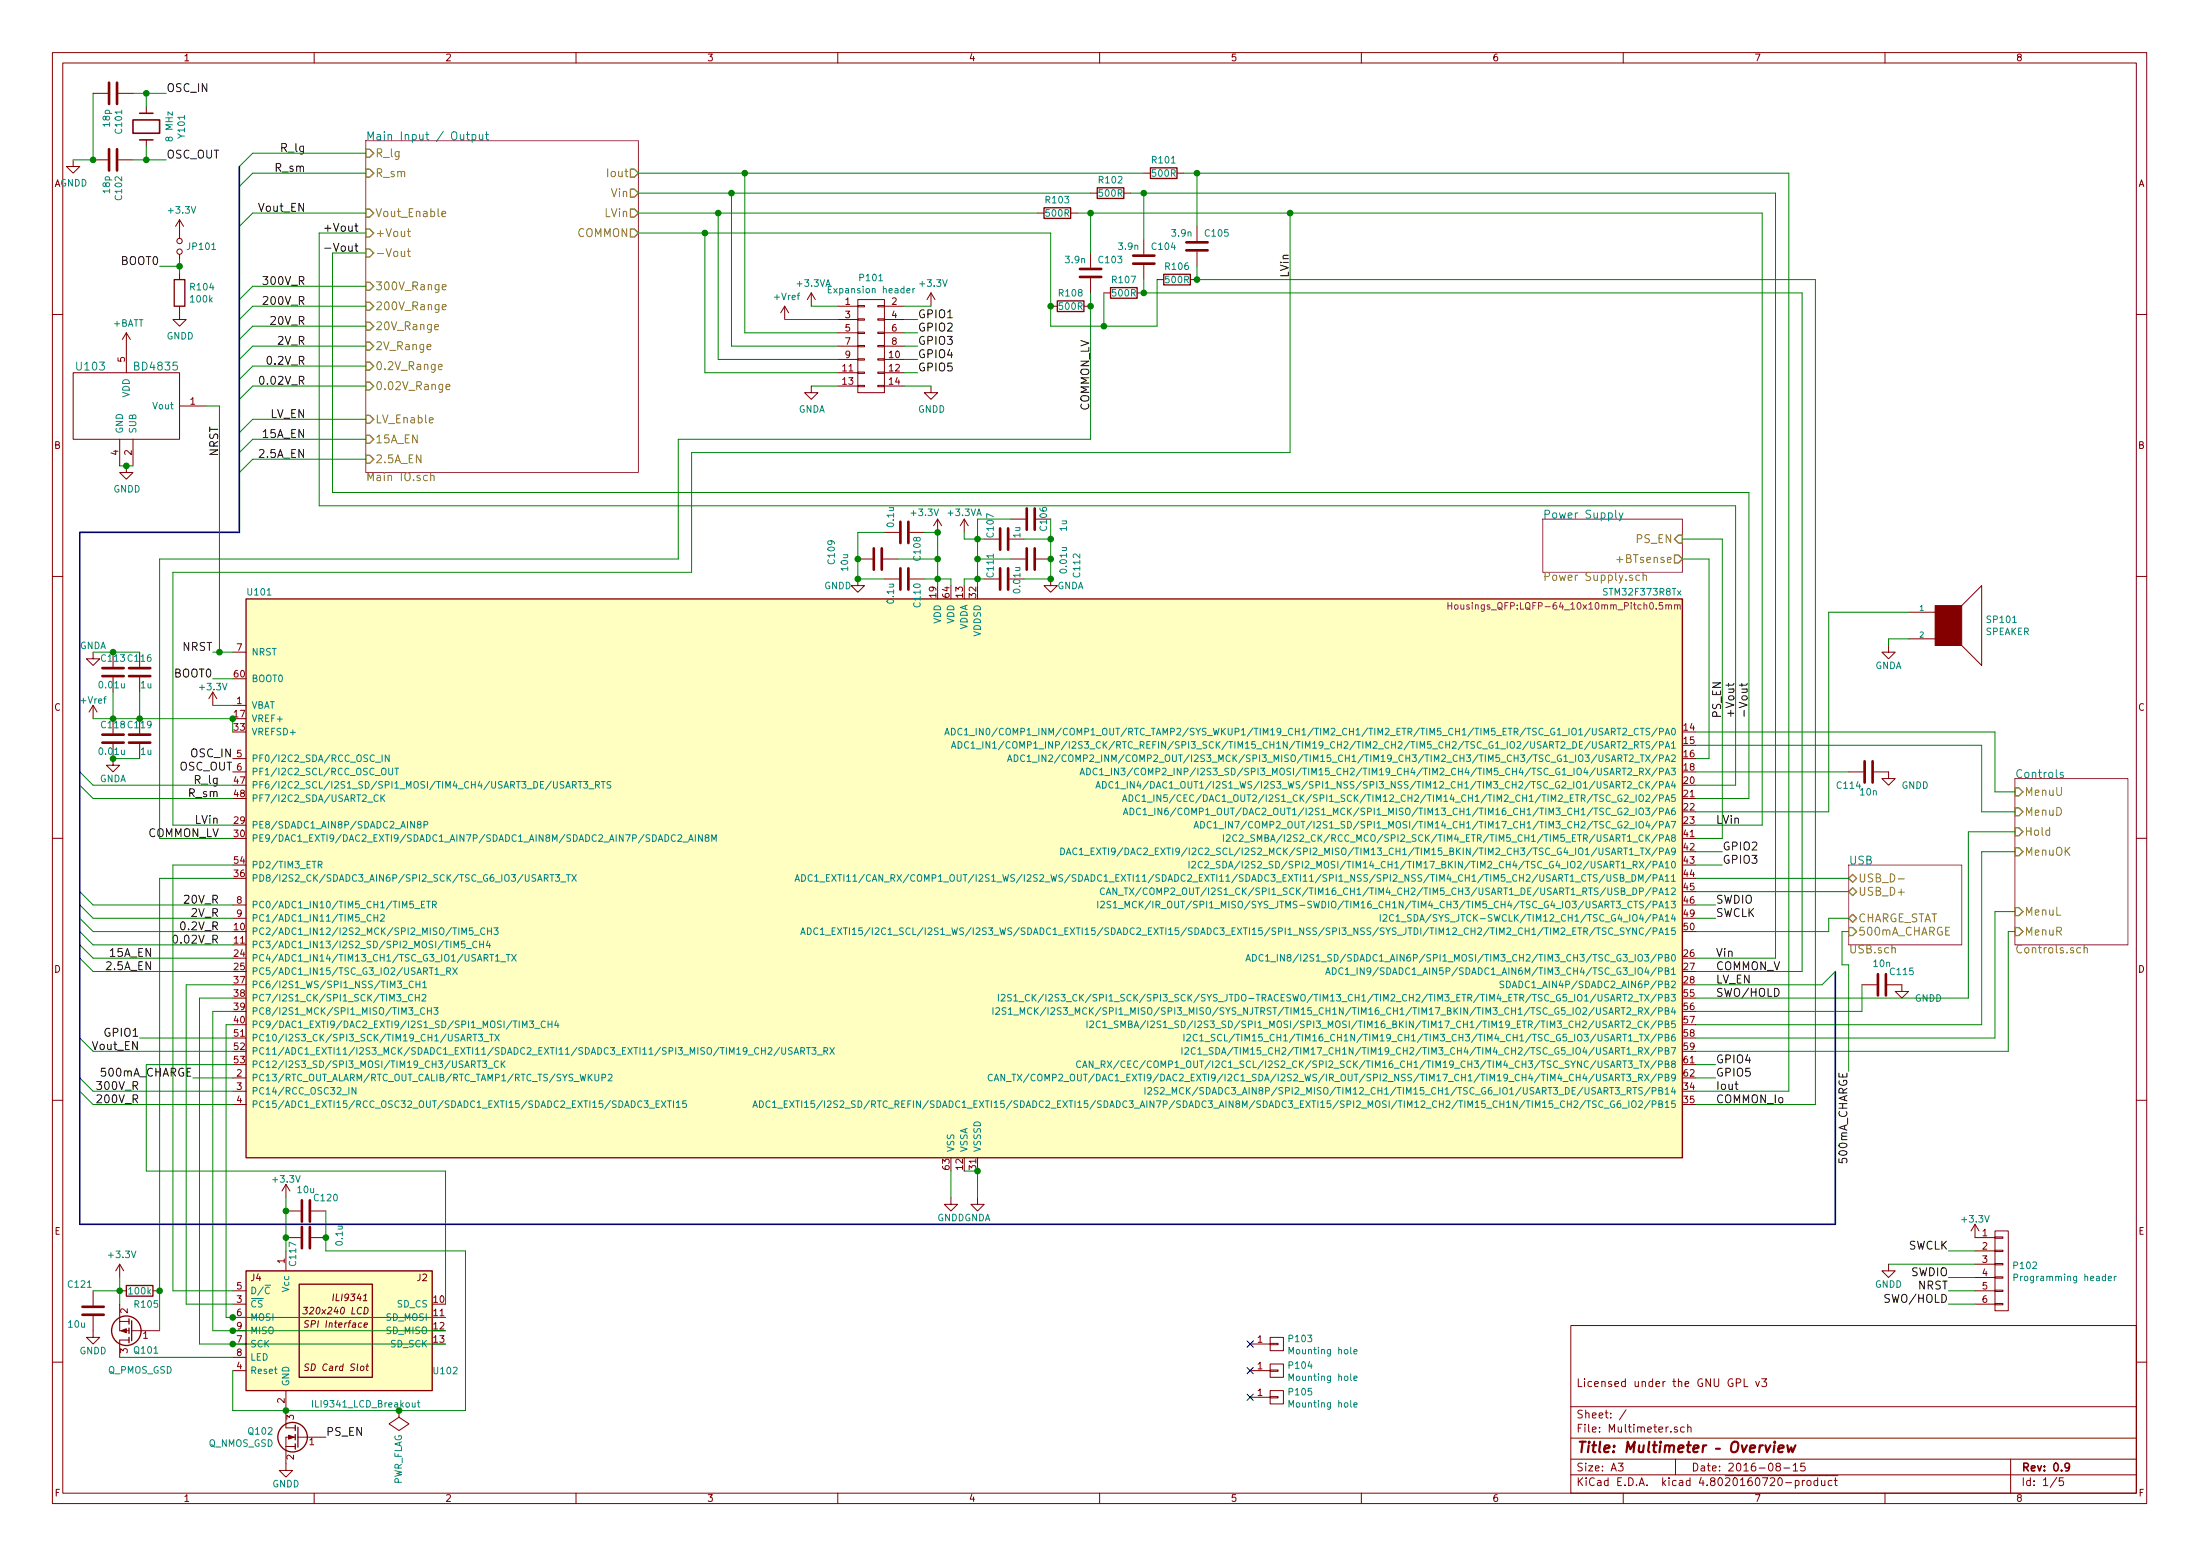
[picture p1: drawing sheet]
EESchema Schematic File Version 2
LIBS:power
LIBS:device
LIBS:transistors
LIBS:conn
LIBS:linear
LIBS:regul
LIBS:74xx
LIBS:cmos4000
LIBS:adc-dac
LIBS:memory
LIBS:xilinx
LIBS:microcontrollers
LIBS:dsp
LIBS:microchip
LIBS:analog_switches
LIBS:motorola
LIBS:texas
LIBS:intel
LIBS:audio
LIBS:interface
LIBS:digital-audio
LIBS:philips
LIBS:display
LIBS:cypress
LIBS:siliconi
LIBS:opto
LIBS:atmel
LIBS:contrib
LIBS:valves
LIBS:74xgxx
LIBS:ac-dc
LIBS:actel
LIBS:Altera
LIBS:analog_devices
LIBS:bbd
LIBS:brooktre
LIBS:cmos_ieee
LIBS:dc-dc
LIBS:diode
LIBS:elec-unifil
LIBS:ESD_Protection
LIBS:ftdi
LIBS:gennum
LIBS:graphic
LIBS:hc11
LIBS:ir
LIBS:Lattice
LIBS:logo
LIBS:maxim
LIBS:microchip_dspic33dsc
LIBS:microchip_pic10mcu
LIBS:microchip_pic12mcu
LIBS:microchip_pic16mcu
LIBS:microchip_pic18mcu
LIBS:microchip_pic32mcu
LIBS:motor_drivers
LIBS:msp430
LIBS:nordicsemi
LIBS:nxp_armmcu
LIBS:onsemi
LIBS:Oscillators
LIBS:powerint
LIBS:Power_Management
LIBS:pspice
LIBS:references
LIBS:relays
LIBS:rfcom
LIBS:sensors
LIBS:silabs
LIBS:stm8
LIBS:stm32
LIBS:supertex
LIBS:switches
LIBS:transf
LIBS:ttl_ieee
LIBS:video
LIBS:Worldsemi
LIBS:Xicor
LIBS:Zilog
LIBS:SSR
LIBS:my parts
LIBS:Multimeter-cache
EELAYER 25 0
EELAYER END
$Descr A3 16535 11693
encoding utf-8
Sheet 1 5
Title "Multimeter – Overview"
Date "2016-08-15"
Rev "0.9"
Comp ""
Comment1 "Licensed under the GNU GPL v3"
Comment2 ""
Comment3 ""
Comment4 ""
$EndDescr
$Sheet
S 2750 1056 2050 2494
U 5736BEE7
F0 "Main Input / Output" 60
F1 "Main IO.sch" 60
F2 "Vin" O R 4800 1450 60 
F3 "COMMON" O R 4800 1750 60 
F4 "LV_Enable" I L 2750 3150 60 
F5 "LVin" O R 4800 1600 60 
F6 "2V_Range" I L 2750 2600 60 
F7 "20V_Range" I L 2750 2450 60 
F8 "200V_Range" I L 2750 2300 60 
F9 "300V_Range" I L 2750 2150 60 
F10 "0.02V_Range" I L 2750 2900 60 
F11 "0.2V_Range" I L 2750 2750 60 
F12 "R_sm" I L 2750 1300 60 
F13 "R_lg" I L 2750 1150 60 
F14 "+Vout" I L 2750 1750 60 
F15 "-Vout" I L 2750 1900 60 
F16 "Iout" O R 4800 1300 60 
F17 "Vout_Enable" I L 2750 1600 60 
F18 "15A_EN" I L 2750 3300 60 
F19 "2.5A_EN" I L 2750 3450 60 
$EndSheet
$Sheet
S 11600 3900 1050 400 
U 5739B69B
F0 "Power Supply" 60
F1 "Power Supply.sch" 60
F2 "PS_EN" I R 12650 4050 60 
F3 "+BTsense" O R 12650 4200 60 
$EndSheet
$Comp
L +3.3V #PWR111
U 1 1
P 7050 4000
F 0 "#PWR111" H 7050 3850 50  0001 C CNN
F 1 "+3.3V" H 6950 4150 50  0000 C CNN
F 2 "" H 7050 4000 50  0000 C CNN
F 3 "" H 7050 4000 50  0000 C CNN
	1    7050 4000
	1    0    0    -1  
$EndComp
$Comp
L +3.3VA #PWR112
U 1 1
P 7250 4000
F 0 "#PWR112" H 7250 3850 50  0001 C CNN
F 1 "+3.3VA" H 7250 4150 50  0000 C CNN
F 2 "" H 7250 4000 50  0000 C CNN
F 3 "" H 7250 4000 50  0000 C CNN
	1    7250 4000
	1    0    0    -1  
$EndComp
$Comp
L GNDA #PWR124
U 1 1
P 7350 9000
F 0 "#PWR124" H 7350 8750 50  0001 C CNN
F 1 "GNDA" H 7350 8850 50  0000 C CNN
F 2 "" H 7350 9000 50  0000 C CNN
F 3 "" H 7350 9000 50  0000 C CNN
	1    7350 9000
	1    0    0    -1  
$EndComp
$Comp
L +Vref #PWR118
U 1 1
P 700 5400
F 0 "#PWR118" H 700 5250 50  0001 C CNN
F 1 "+Vref" H 700 5540 50  0000 C CNN
F 2 "" H 700 5400 50  0000 C CNN
F 3 "" H 700 5400 50  0000 C CNN
	1    700  5400
	1    0    0    -1  
$EndComp
$Comp
L +3.3V #PWR117
U 1 1
P 1600 5300
F 0 "#PWR117" H 1600 5150 50  0001 C CNN
F 1 "+3.3V" H 1600 5440 50  0000 C CNN
F 2 "" H 1600 5300 50  0000 C CNN
F 3 "" H 1600 5300 50  0000 C CNN
	1    1600 5300
	1    0    0    -1  
$EndComp
$Comp
L GNDD #PWR123
U 1 1
P 7150 9000
F 0 "#PWR123" H 7150 8750 50  0001 C CNN
F 1 "GNDD" H 7150 8850 50  0000 C CNN
F 2 "" H 7150 9000 50  0000 C CNN
F 3 "" H 7150 9000 50  0000 C CNN
	1    7150 9000
	1    0    0    -1  
$EndComp
$Comp
L STM32F373R8Tx U101
U 1 1
P 7250 6600
F 0 "U101" H 1850 8725 50  0000 L BNN
F 1 "STM32F373R8Tx" H 12650 8725 50  0000 R BNN
F 2 "Housings_QFP:LQFP-64_10x10mm_Pitch0.5mm" H 12650 8675 50  0000 R TNN
F 3 "" H 7250 6600 50  0000 C CNN
	1    7250 6600
	1    0    0    -1  
$EndComp
$Comp
L C C111
U 1 1
P 7550 4350
F 0 "C111" H 7350 4250 50  0000 L CNN
F 1 "0.01u" H 7450 4450 50  0000 L CNN
F 2 "my footprints:SMDuniversal_0603to0805_HandSoldering" H 7588 4200 50  0001 C CNN
F 3 "" H 7550 4350 50  0000 C CNN
	1    7550 4350
	0    1    1    0   
$EndComp
$Comp
L C C110
U 1 1
P 6800 4350
F 0 "C110" H 6825 4450 50  0000 L CNN
F 1 "0.1u" H 6825 4250 50  0000 L CNN
F 2 "my footprints:SMDuniversal_0603to0805_HandSoldering" H 6838 4200 50  0001 C CNN
F 3 "" H 6800 4350 50  0000 C CNN
	1    6800 4350
	0    1    1    0   
$EndComp
$Comp
L GNDD #PWR113
U 1 1
P 6450 4350
F 0 "#PWR113" H 6450 4100 50  0001 C CNN
F 1 "GNDD" H 6300 4300 50  0000 C CNN
F 2 "" H 6450 4350 50  0000 C CNN
F 3 "" H 6450 4350 50  0000 C CNN
	1    6450 4350
	1    0    0    -1  
$EndComp
$Comp
L GNDA #PWR114
U 1 1
P 7900 4350
F 0 "#PWR114" H 7900 4100 50  0001 C CNN
F 1 "GNDA" H 8050 4300 50  0000 C CNN
F 2 "" H 7900 4350 50  0000 C CNN
F 3 "" H 7900 4350 50  0000 C CNN
	1    7900 4350
	1    0    0    -1  
$EndComp
$Comp
L GNDA #PWR119
U 1 1
P 850 5700
F 0 "#PWR119" H 850 5450 50  0001 C CNN
F 1 "GNDA" H 850 5550 50  0000 C CNN
F 2 "" H 850 5700 50  0000 C CNN
F 3 "" H 850 5700 50  0000 C CNN
	1    850  5700
	1    0    0    -1  
$EndComp
$Comp
L C C107
U 1 1
P 7550 4050
F 0 "C107" H 7350 3950 50  0000 L CNN
F 1 "1u" H 7450 4150 50  0000 L CNN
F 2 "my footprints:SMDuniversal_0603to0805_HandSoldering" H 7588 3900 50  0001 C CNN
F 3 "" H 7550 4050 50  0000 C CNN
	1    7550 4050
	0    1    1    0   
$EndComp
Text Label 1650 6200 2    60   ~ 0
LVin
Text Label 12900 7200 0    60   ~ 0
Vin
Text Label 12900 8200 0    60   ~ 0
Iout
Text Label 12900 6200 0    60   ~ 0
LVin
Text Label 12900 6800 0    60   ~ 0
SWDIO
Text Label 12900 6900 0    60   ~ 0
SWCLK
$Sheet
S 15150 5850 850  1250
U 5743F841
F0 "Controls" 60
F1 "Controls.sch" 60
F2 "MenuU" I L 15150 5950 60 
F3 "MenuD" I L 15150 6100 60 
F4 "Hold" I L 15150 6250 60 
F5 "MenuL" I L 15150 6850 60 
F6 "MenuR" I L 15150 7000 60 
F7 "MenuOK" I L 15150 6400 60 
$EndSheet
$Sheet
S 13900 6500 850  600 
U 574815E8
F0 "USB" 60
F1 "USB.sch" 60
F2 "CHARGE_STAT" T L 13900 6900 60 
F3 "USB_D+" B L 13900 6700 60 
F4 "USB_D-" B L 13900 6600 60 
F5 "500mA_CHARGE" I L 13900 7000 60 
$EndSheet
$Comp
L CONN_01X06 P102
U 1 1
P 15050 9550
F 0 "P102" H 15128 9591 50  0000 L CNN
F 1 "Programming header" H 15128 9500 50  0000 L CNN
F 2 "Pin_Headers:Pin_Header_Straight_1x06" H 15050 9550 50  0001 C CNN
F 3 "" H 15050 9550 50  0000 C CNN
	1    15050 9550
	1    0    0    -1  
$EndComp
Text Label 12900 7500 0    60   ~ 0
SWO/HOLD
Text Label 14650 9800 2    60   ~ 0
SWO/HOLD
Text Label 1600 4900 2    60   ~ 0
NRST
Text Label 14650 9700 2    60   ~ 0
NRST
Text Label 14650 9600 2    60   ~ 0
SWDIO
$Comp
L GNDD #PWR126
U 1 1
P 14200 9500
F 0 "#PWR126" H 14200 9250 50  0001 C CNN
F 1 "GNDD" H 14200 9350 50  0000 C CNN
F 2 "" H 14200 9500 50  0000 C CNN
F 3 "" H 14200 9500 50  0000 C CNN
	1    14200 9500
	1    0    0    -1  
$EndComp
Text Label 14650 9400 2    60   ~ 0
SWCLK
$Comp
L +3.3V #PWR125
U 1 1
P 14850 9300
F 0 "#PWR125" H 14850 9150 50  0001 C CNN
F 1 "+3.3V" H 14850 9440 50  0000 C CNN
F 2 "" H 14850 9300 50  0000 C CNN
F 3 "" H 14850 9300 50  0000 C CNN
	1    14850 9300
	1    0    0    -1  
$EndComp
$Comp
L C C115
U 1 1
P 14150 7400
F 0 "C115" V 14050 7550 50  0000 C CNN
F 1 "10n" V 13989 7400 50  0000 C CNN
F 2 "my footprints:SMDuniversal_0603to0805_HandSoldering" H 14188 7250 50  0001 C CNN
F 3 "" H 14150 7400 50  0000 C CNN
	1    14150 7400
	0    1    1    0   
$EndComp
$Comp
L C C114
U 1 1
P 14050 5800
F 0 "C114" V 14150 5650 50  0000 C CNN
F 1 "10n" V 14200 5800 50  0000 C CNN
F 2 "my footprints:SMDuniversal_0603to0805_HandSoldering" H 14088 5650 50  0001 C CNN
F 3 "" H 14050 5800 50  0000 C CNN
	1    14050 5800
	0    1    1    0   
$EndComp
$Comp
L GNDD #PWR120
U 1 1
P 14200 5800
F 0 "#PWR120" H 14200 5550 50  0001 C CNN
F 1 "GNDD" H 14400 5700 50  0000 C CNN
F 2 "" H 14200 5800 50  0000 C CNN
F 3 "" H 14200 5800 50  0000 C CNN
	1    14200 5800
	1    0    0    -1  
$EndComp
Text Label 12900 8300 0    60   ~ 0
COMMON_Io
Text Label 12900 7300 0    60   ~ 0
COMMON_V
Text Label 13050 5400 1    60   ~ 0
+Vout
Text Label 13150 5400 1    60   ~ 0
-Vout
Text Label 2700 1750 2    60   ~ 0
+Vout
Text Label 2700 1900 2    60   ~ 0
-Vout
Text Label 1650 6300 2    60   ~ 0
COMMON_LV
Text Label 1250 700  0    60   ~ 0
OSC_IN
Text Label 1250 1200 0    60   ~ 0
OSC_OUT
Text Label 1750 5700 2    60   ~ 0
OSC_IN
Text Label 1750 5800 2    60   ~ 0
OSC_OUT
$Comp
L Crystal Y101
U 1 1
P 1100 950
F 0 "Y101" H 1100 1218 50  0000 C CNN
F 1 "8 MHz" H 1100 1127 50  0000 C CNN
F 2 "Crystals:Crystal_HC49-SD_SMD" H 1100 950 50  0001 C CNN
F 3 "" H 1100 950 50  0000 C CNN
	1    1100 950 
	0    1    1    0   
$EndComp
$Comp
L C C102
U 1 1
P 850 1200
F 0 "C102" H 965 1246 50  0000 L CNN
F 1 "18p" H 965 1155 50  0000 L CNN
F 2 "my footprints:SMDuniversal_0603to0805_HandSoldering" H 888 1050 50  0001 C CNN
F 3 "" H 850 1200 50  0000 C CNN
	1    850  1200
	0    1    1    0   
$EndComp
$Comp
L C C101
U 1 1
P 850 700
F 0 "C101" H 965 746 50  0000 L CNN
F 1 "18p" H 965 655 50  0000 L CNN
F 2 "my footprints:SMDuniversal_0603to0805_HandSoldering" H 888 550 50  0001 C CNN
F 3 "" H 850 700 50  0000 C CNN
	1    850  700 
	0    1    1    0   
$EndComp
$Comp
L GNDD #PWR101
U 1 1
P 550 1200
F 0 "#PWR101" H 550 950 50  0001 C CNN
F 1 "GNDD" H 555 1027 50  0000 C CNN
F 2 "" H 550 1200 50  0000 C CNN
F 3 "" H 550 1200 50  0000 C CNN
	1    550  1200
	1    0    0    -1  
$EndComp
Text Label 1600 5100 2    60   ~ 0
BOOT0
Text Label 1200 2000 2    60   ~ 0
BOOT0
$Comp
L R R104
U 1 1
P 1350 2200
F 0 "R104" H 1420 2246 50  0000 L CNN
F 1 "100k" H 1420 2155 50  0000 L CNN
F 2 "my footprints:SMDuniversal_0603to1210_HandSoldering" V 1280 2200 50  0001 C CNN
F 3 "" H 1350 2200 50  0000 C CNN
	1    1350 2200
	1    0    0    -1  
$EndComp
$Comp
L Jumper_NO_Small JP101
U 1 1
P 1350 1850
F 0 "JP101" V 1350 1898 50  0000 L CNN
F 1 "BOOT0" H 1360 1790 50  0001 C CNN
F 2 "my footprints:Pin_Header_Straight_1x02" H 1350 1850 50  0001 C CNN
F 3 "" H 1350 1850 50  0000 C CNN
	1    1350 1850
	0    1    1    0   
$EndComp
$Comp
L +3.3V #PWR102
U 1 1
P 1350 1750
F 0 "#PWR102" H 1350 1600 50  0001 C CNN
F 1 "+3.3V" H 1365 1923 50  0000 C CNN
F 2 "" H 1350 1750 50  0000 C CNN
F 3 "" H 1350 1750 50  0000 C CNN
	1    1350 1750
	1    0    0    -1  
$EndComp
$Comp
L GNDD #PWR105
U 1 1
P 1350 2350
F 0 "#PWR105" H 1350 2100 50  0001 C CNN
F 1 "GNDD" H 1355 2177 50  0000 C CNN
F 2 "" H 1350 2350 50  0000 C CNN
F 3 "" H 1350 2350 50  0000 C CNN
	1    1350 2350
	1    0    0    -1  
$EndComp
Text Label 2300 1150 2    60   ~ 0
R_lg
Text Label 2300 1300 2    60   ~ 0
R_sm
Text Label 2300 1600 2    60   ~ 0
Vout_EN
Text Label 2300 2150 2    60   ~ 0
300V_R
Text Label 2300 2300 2    60   ~ 0
200V_R
Text Label 2300 2450 2    60   ~ 0
20V_R
Text Label 2300 2600 2    60   ~ 0
2V_R
Text Label 2300 2750 2    60   ~ 0
0.2V_R
Text Label 2300 2900 2    60   ~ 0
0.02V_R
Text Label 2300 3150 2    60   ~ 0
LV_EN
Text Label 2300 3300 2    60   ~ 0
15A_EN
Text Label 2300 3450 2    60   ~ 0
2.5A_EN
Entry Wire Line
	1800 1250 1900 1150
Entry Wire Line
	1800 1400 1900 1300
Entry Wire Line
	1800 1700 1900 1600
Entry Wire Line
	1800 2250 1900 2150
Entry Wire Line
	1800 2400 1900 2300
Entry Wire Line
	1800 2550 1900 2450
Entry Wire Line
	1800 2700 1900 2600
Entry Wire Line
	1800 2850 1900 2750
Entry Wire Line
	1800 3000 1900 2900
Entry Wire Line
	1800 3250 1900 3150
Entry Wire Line
	1800 3400 1900 3300
Entry Wire Line
	1800 3550 1900 3450
$Comp
L ILI9341_LCD_Breakout U102
U 1 1
P 2550 10000
F 0 "U102" H 1750 9700 50  0000 C CNN
F 1 "ILI9341_LCD_Breakout" H 2350 9450 50  0000 C CNN
F 2 "my footprints:ILI9341_LCD_Breakout" H 1800 10400 50  0001 C CNN
F 3 "" H 1900 10500 50  0000 C CNN
	1    2550 10000
	-1   0    0    -1  
$EndComp
$Comp
L GNDD #PWR129
U 1 1
P 2150 11000
F 0 "#PWR129" H 2150 10750 50  0001 C CNN
F 1 "GNDD" H 2150 10850 50  0000 C CNN
F 2 "" H 2150 11000 50  0000 C CNN
F 3 "" H 2150 11000 50  0000 C CNN
	1    2150 11000
	1    0    0    -1  
$EndComp
$Comp
L +3.3V #PWR122
U 1 1
P 2150 9000
F 0 "#PWR122" H 2150 8850 50  0001 C CNN
F 1 "+3.3V" H 2150 9140 50  0000 C CNN
F 2 "" H 2150 9000 50  0000 C CNN
F 3 "" H 2150 9000 50  0000 C CNN
	1    2150 9000
	1    0    0    -1  
$EndComp
$Comp
L C C117
U 1 1
P 2300 9300
F 0 "C117" H 2325 9400 50  0000 L CNN
F 1 "0.1u" H 2200 9050 50  0000 L CNN
F 2 "my footprints:SMDuniversal_0603to0805_HandSoldering" H 2338 9150 50  0001 C CNN
F 3 "" H 2300 9300 50  0000 C CNN
	1    2300 9300
	0    -1   1    0   
$EndComp
Entry Wire Line
	600  8200 700  8300
Entry Wire Line
	600  5800 700  5900
Entry Wire Line
	600  5900 700  6000
Entry Wire Line
	600  7100 700  7200
Entry Wire Line
	600  7200 700  7300
Entry Wire Line
	600  6700 700  6800
Entry Wire Line
	600  6800 700  6900
Entry Wire Line
	600  6900 700  7000
Entry Wire Line
	600  7800 700  7900
Entry Wire Line
	600  8100 700  8200
Text Label 1150 7300 2    60   ~ 0
2.5A_EN
Text Label 1150 7200 2    60   ~ 0
15A_EN
Text Label 12900 7400 0    60   ~ 0
LV_EN
Text Label 1650 5900 2    60   ~ 0
R_lg
Text Label 1650 6000 2    60   ~ 0
R_sm
Text Label 1050 7900 2    60   ~ 0
Vout_EN
Entry Wire Line
	600  7000 700  7100
Text Label 1050 8200 2    60   ~ 0
300V_R
Text Label 1050 8300 2    60   ~ 0
200V_R
Text Label 1650 6800 2    60   ~ 0
20V_R
Text Label 1650 6900 2    60   ~ 0
2V_R
Text Label 1650 7000 2    60   ~ 0
0.2V_R
Text Label 1650 7100 2    60   ~ 0
0.02V_R
Text Label 12950 5400 1    60   ~ 0
PS_EN
Text Label 2450 10800 0    60   ~ 0
PS_EN
$Comp
L +3.3V #PWR127
U 1 1
P 900 9600
F 0 "#PWR127" H 900 9450 50  0001 C CNN
F 1 "+3.3V" H 915 9773 50  0000 C CNN
F 2 "" H 900 9600 50  0000 C CNN
F 3 "" H 900 9600 50  0000 C CNN
	1    900  9600
	1    0    0    -1  
$EndComp
$Comp
L R R105
U 1 1
P 1050 9700
F 0 "R105" V 1150 9750 50  0000 C CNN
F 1 "100k" V 1050 9700 50  0000 C CNN
F 2 "my footprints:SMDuniversal_0603to1210_HandSoldering" V 980 9700 50  0001 C CNN
F 3 "" H 1050 9700 50  0000 C CNN
	1    1050 9700
	0    1    1    0   
$EndComp
$Comp
L GNDD #PWR128
U 1 1
P 700 10000
F 0 "#PWR128" H 700 9750 50  0001 C CNN
F 1 "GNDD" H 700 9850 50  0000 C CNN
F 2 "" H 700 10000 50  0000 C CNN
F 3 "" H 700 10000 50  0000 C CNN
	1    700  10000
	1    0    0    -1  
$EndComp
$Comp
L GNDD #PWR121
U 1 1
P 14300 7400
F 0 "#PWR121" H 14300 7150 50  0001 C CNN
F 1 "GNDD" H 14500 7300 50  0000 C CNN
F 2 "" H 14300 7400 50  0000 C CNN
F 3 "" H 14300 7400 50  0000 C CNN
	1    14300 7400
	1    0    0    -1  
$EndComp
Text Label 1050 7800 2    60   ~ 0
GPIO1
Text Label 12950 6400 0    60   ~ 0
GPIO2
Text Label 12950 6500 0    60   ~ 0
GPIO3
Text Label 12900 8000 0    60   ~ 0
GPIO4
Text Label 12900 8100 0    60   ~ 0
GPIO5
$Comp
L +3.3V #PWR104
U 1 1
P 7000 2300
F 0 "#PWR104" H 7000 2150 50  0001 C CNN
F 1 "+3.3V" H 7015 2473 50  0000 C CNN
F 2 "" H 7000 2300 50  0000 C CNN
F 3 "" H 7000 2300 50  0000 C CNN
	1    7000 2300
	1    0    0    -1  
$EndComp
$Comp
L +3.3VA #PWR103
U 1 1
P 6100 2300
F 0 "#PWR103" H 6100 2150 50  0001 C CNN
F 1 "+3.3VA" H 6115 2473 50  0000 C CNN
F 2 "" H 6100 2300 50  0000 C CNN
F 3 "" H 6100 2300 50  0000 C CNN
	1    6100 2300
	1    0    0    -1  
$EndComp
$Comp
L +Vref #PWR106
U 1 1
P 5900 2400
F 0 "#PWR106" H 5900 2250 50  0001 C CNN
F 1 "+Vref" H 5915 2573 50  0000 C CNN
F 2 "" H 5900 2400 50  0000 C CNN
F 3 "" H 5900 2400 50  0000 C CNN
	1    5900 2400
	1    0    0    -1  
$EndComp
$Comp
L GNDA #PWR108
U 1 1
P 6100 2900
F 0 "#PWR108" H 6100 2650 50  0001 C CNN
F 1 "GNDA" H 6105 2727 50  0000 C CNN
F 2 "" H 6100 2900 50  0000 C CNN
F 3 "" H 6100 2900 50  0000 C CNN
	1    6100 2900
	1    0    0    -1  
$EndComp
$Comp
L GNDD #PWR109
U 1 1
P 7000 2900
F 0 "#PWR109" H 7000 2650 50  0001 C CNN
F 1 "GNDD" H 7005 2727 50  0000 C CNN
F 2 "" H 7000 2900 50  0000 C CNN
F 3 "" H 7000 2900 50  0000 C CNN
	1    7000 2900
	1    0    0    -1  
$EndComp
$Comp
L CONN_02X07 P101
U 1 1
P 6550 2600
F 0 "P101" H 6550 3115 50  0000 C CNN
F 1 "Expansion header" H 6550 3024 50  0000 C CNN
F 2 "Pin_Headers:Pin_Header_Straight_2x07" H 6550 1400 50  0001 C CNN
F 3 "" H 6550 1400 50  0000 C CNN
	1    6550 2600
	1    0    0    -1  
$EndComp
Text Label 6900 2400 0    60   ~ 0
GPIO1
Text Label 6900 2500 0    60   ~ 0
GPIO2
Text Label 6900 2600 0    60   ~ 0
GPIO3
Text Label 6900 2700 0    60   ~ 0
GPIO4
Text Label 6900 2800 0    60   ~ 0
GPIO5
$Comp
L R R101
U 1 1
P 8750 1300
F 0 "R101" V 8650 1300 50  0000 C CNN
F 1 "500R" V 8750 1300 50  0000 C CNN
F 2 "my footprints:SMDuniversal_0603to1210_HandSoldering" V 8680 1300 50  0001 C CNN
F 3 "" H 8750 1300 50  0000 C CNN
	1    8750 1300
	0    1    1    0   
$EndComp
$Comp
L R R102
U 1 1
P 8350 1450
F 0 "R102" V 8250 1450 50  0000 C CNN
F 1 "500R" V 8350 1450 50  0000 C CNN
F 2 "my footprints:SMDuniversal_0603to1210_HandSoldering" V 8280 1450 50  0001 C CNN
F 3 "" H 8350 1450 50  0000 C CNN
	1    8350 1450
	0    1    1    0   
$EndComp
$Comp
L R R103
U 1 1
P 7950 1600
F 0 "R103" V 7850 1600 50  0000 C CNN
F 1 "500R" V 7950 1600 50  0000 C CNN
F 2 "my footprints:SMDuniversal_0603to1210_HandSoldering" V 7880 1600 50  0001 C CNN
F 3 "" H 7950 1600 50  0000 C CNN
	1    7950 1600
	0    1    1    0   
$EndComp
$Comp
L C C103
U 1 1
P 8200 2050
F 0 "C103" H 8250 2150 50  0000 L CNN
F 1 "3.9n" H 8000 2150 50  0000 L CNN
F 2 "my footprints:SMDuniversal_0603to0805_HandSoldering" H 8238 1900 50  0001 C CNN
F 3 "" H 8200 2050 50  0000 C CNN
	1    8200 2050
	1    0    0    -1  
$EndComp
$Comp
L C C104
U 1 1
P 8600 1950
F 0 "C104" H 8650 2050 50  0000 L CNN
F 1 "3.9n" H 8400 2050 50  0000 L CNN
F 2 "my footprints:SMDuniversal_0603to0805_HandSoldering" H 8638 1800 50  0001 C CNN
F 3 "" H 8600 1950 50  0000 C CNN
	1    8600 1950
	1    0    0    -1  
$EndComp
$Comp
L C C105
U 1 1
P 9000 1850
F 0 "C105" H 9050 1950 50  0000 L CNN
F 1 "3.9n" H 8800 1950 50  0000 L CNN
F 2 "my footprints:SMDuniversal_0603to0805_HandSoldering" H 9038 1700 50  0001 C CNN
F 3 "" H 9000 1850 50  0000 C CNN
	1    9000 1850
	1    0    0    -1  
$EndComp
Text Label 9700 1900 3    60   ~ 0
LVin
Text Label 8200 2550 3    60   ~ 0
COMMON_LV
$Comp
L SPEAKER SP101
U 1 1
P 14650 4700
F 0 "SP101" H 14928 4746 50  0000 L CNN
F 1 "SPEAKER" H 14928 4655 50  0000 L CNN
F 2 "Pin_Headers:Pin_Header_Straight_1x02" H 14650 4700 50  0001 C CNN
F 3 "" H 14650 4700 50  0000 C CNN
	1    14650 4700
	1    0    0    -1  
$EndComp
$Comp
L GNDA #PWR115
U 1 1
P 14200 4850
F 0 "#PWR115" H 14200 4600 50  0001 C CNN
F 1 "GNDA" H 14200 4700 50  0000 C CNN
F 2 "" H 14200 4850 50  0000 C CNN
F 3 "" H 14200 4850 50  0000 C CNN
	1    14200 4850
	1    0    0    -1  
$EndComp
$Comp
L Q_NMOS_GSD Q102
U 1 1
P 2250 10800
F 0 "Q102" H 2441 10846 50  0000 L CNN
F 1 "Q_NMOS_GSD" H 2441 10755 50  0000 L CNN
F 2 "TO_SOT_Packages_SMD:SOT-23" H 2450 10900 50  0001 C CNN
F 3 "" H 2250 10800 50  0000 C CNN
	1    2250 10800
	-1   0    0    -1  
$EndComp
$Comp
L Q_PMOS_GSD Q101
U 1 1
P 1000 10000
F 0 "Q101" H 800 10150 50  0000 L CNN
F 1 "Q_PMOS_GSD" H 700 10300 50  0000 L CNN
F 2 "TO_SOT_Packages_SMD:SOT-23" H 1200 10100 50  0001 C CNN
F 3 "" H 1000 10000 50  0000 C CNN
	1    1000 10000
	-1   0    0    1   
$EndComp
$Comp
L BD4835 U103
U 1 1
P 950 3050
F 0 "U103" H 800 3350 60  0000 R CNN
F 1 "BD4835" H 1350 3350 60  0000 R CNN
F 2 "my footprints:VSOF5_HandSoldering" H 950 3050 60  0001 C CNN
F 3 "" H 950 3050 60  0001 C CNN
	1    950  3050
	1    0    0    -1  
$EndComp
$Comp
L GNDD #PWR110
U 1 1
P 950 3500
F 0 "#PWR110" H 950 3250 50  0001 C CNN
F 1 "GNDD" H 955 3327 50  0000 C CNN
F 2 "" H 950 3500 50  0000 C CNN
F 3 "" H 950 3500 50  0000 C CNN
	1    950  3500
	1    0    0    -1  
$EndComp
Text Label 1650 3200 3    60   ~ 0
NRST
$Comp
L C C106
U 1 1
P 7750 3900
F 0 "C106" H 7650 4000 50  0000 L CNN
F 1 "1u" H 7750 4150 50  0000 L CNN
F 2 "my footprints:SMDuniversal_0603to0805_HandSoldering" H 7788 3750 50  0001 C CNN
F 3 "" H 7750 3900 50  0000 C CNN
	1    7750 3900
	0    1    1    0   
$EndComp
$Comp
L C C112
U 1 1
P 7750 4200
F 0 "C112" H 7700 4550 50  0000 L CNN
F 1 "0.01u" H 7650 4450 50  0000 L CNN
F 2 "my footprints:SMDuniversal_0603to0805_HandSoldering" H 7788 4050 50  0001 C CNN
F 3 "" H 7750 4200 50  0000 C CNN
	1    7750 4200
	0    1    1    0   
$EndComp
$Comp
L C C108
U 1 1
P 6800 4000
F 0 "C108" H 6825 4100 50  0000 L CNN
F 1 "0.1u" H 6600 3900 50  0000 L CNN
F 2 "my footprints:SMDuniversal_0603to0805_HandSoldering" H 6838 3850 50  0001 C CNN
F 3 "" H 6800 4000 50  0000 C CNN
	1    6800 4000
	0    1    1    0   
$EndComp
$Comp
L C C118
U 1 1
P 850 5550
F 0 "C118" H 750 5450 50  0000 L CNN
F 1 "0.01u" H 750 5650 50  0000 L CNN
F 2 "my footprints:SMDuniversal_0603to0805_HandSoldering" H 888 5400 50  0001 C CNN
F 3 "" H 850 5550 50  0000 C CNN
	1    850  5550
	-1   0    0    1   
$EndComp
$Comp
L C C119
U 1 1
P 1050 5550
F 0 "C119" H 950 5450 50  0000 L CNN
F 1 "1u" H 950 5650 50  0000 L CNN
F 2 "my footprints:SMDuniversal_0603to0805_HandSoldering" H 1088 5400 50  0001 C CNN
F 3 "" H 1050 5550 50  0000 C CNN
	1    1050 5550
	-1   0    0    1   
$EndComp
$Comp
L C C113
U 1 1
P 850 5050
F 0 "C113" H 750 4950 50  0000 L CNN
F 1 "0.01u" H 750 5150 50  0000 L CNN
F 2 "my footprints:SMDuniversal_0603to0805_HandSoldering" H 888 4900 50  0001 C CNN
F 3 "" H 850 5050 50  0000 C CNN
	1    850  5050
	-1   0    0    1   
$EndComp
$Comp
L C C116
U 1 1
P 1050 5050
F 0 "C116" H 950 4950 50  0000 L CNN
F 1 "1u" H 950 5150 50  0000 L CNN
F 2 "my footprints:SMDuniversal_0603to0805_HandSoldering" H 1088 4900 50  0001 C CNN
F 3 "" H 1050 5050 50  0000 C CNN
	1    1050 5050
	-1   0    0    1   
$EndComp
$Comp
L GNDA #PWR116
U 1 1
P 700 4900
F 0 "#PWR116" H 700 4650 50  0001 C CNN
F 1 "GNDA" H 700 4950 50  0000 C CNN
F 2 "" H 700 4900 50  0000 C CNN
F 3 "" H 700 4900 50  0000 C CNN
	1    700  4900
	1    0    0    -1  
$EndComp
$Comp
L C C109
U 1 1
P 6600 4200
F 0 "C109" H 6550 4550 50  0000 L CNN
F 1 "10u" H 6500 4450 50  0000 L CNN
F 2 "my footprints:SMDuniversal_0603to1206_HandSoldering" H 6638 4050 50  0001 C CNN
F 3 "" H 6600 4200 50  0000 C CNN
	1    6600 4200
	0    -1   -1   0   
$EndComp
$Comp
L C C121
U 1 1
P 700 9850
F 0 "C121" H 700 10050 50  0000 L CNN
F 1 "10u" H 750 9750 50  0000 L CNN
F 2 "my footprints:SMDuniversal_0603to1206_HandSoldering" H 738 9700 50  0001 C CNN
F 3 "" H 700 9850 50  0000 C CNN
	1    700  9850
	-1   0    0    -1  
$EndComp
$Comp
L C C120
U 1 1
P 2300 9100
F 0 "C120" V 2200 9250 50  0000 C CNN
F 1 "10u" V 2139 9100 50  0000 C CNN
F 2 "my footprints:SMDuniversal_0603to1206_HandSoldering" H 2338 8950 50  0001 C CNN
F 3 "" H 2300 9100 50  0000 C CNN
	1    2300 9100
	0    1    1    0   
$EndComp
$Comp
L PWR_FLAG #FLG101
U 1 1
P 3000 10600
F 0 "#FLG101" H 3000 10695 50  0001 C CNN
F 1 "PWR_FLAG" V 3000 10778 50  0000 L CNN
F 2 "" H 3000 10600 50  0000 C CNN
F 3 "" H 3000 10600 50  0000 C CNN
	1    3000 10600
	-1   0    0    1   
$EndComp
Wire Wire Line
	1750 5400 1750 5500
Wire Wire Line
	1600 5300 1750 5300
Wire Wire Line
	7050 4000 7050 4400
Wire Wire Line
	7350 3900 7350 4400
Wire Wire Line
	7150 9000 7150 8800
Wire Wire Line
	7350 9000 7350 8800
Wire Wire Line
	7350 8800 7250 8800
Connection ~ 7350 8800
Connection ~ 1750 5400
Wire Wire Line
	8600 2200 13550 2200
Wire Wire Line
	13550 2200 13550 7300
Wire Wire Line
	13550 7300 12750 7300
Wire Wire Line
	13650 8300 12750 8300
Wire Wire Line
	13450 8200 12750 8200
Wire Wire Line
	13450 1300 13450 8200
Wire Wire Line
	13350 1450 13350 7200
Wire Wire Line
	13350 7200 12750 7200
Wire Wire Line
	13050 5900 12750 5900
Wire Wire Line
	13050 3800 13050 5900
Wire Wire Line
	13250 6200 12750 6200
Wire Wire Line
	13250 1600 13250 6200
Wire Wire Line
	6750 4200 7050 4200
Wire Wire Line
	6950 4350 7150 4350
Connection ~ 7050 4350
Wire Wire Line
	6450 4350 6650 4350
Wire Wire Line
	6450 4000 6450 4350
Wire Wire Line
	7600 4200 7350 4200
Wire Wire Line
	7250 4350 7400 4350
Connection ~ 7350 4350
Wire Wire Line
	7900 4350 7700 4350
Wire Wire Line
	7900 3900 7900 4350
Connection ~ 7050 4200
Connection ~ 7350 4200
Connection ~ 7900 4350
Connection ~ 6450 4350
Wire Wire Line
	7250 4400 7250 4350
Wire Wire Line
	7150 4350 7150 4400
Wire Wire Line
	12750 6000 13150 6000
Wire Wire Line
	13150 6000 13150 3700
Wire Wire Line
	13150 3700 2500 3700
Wire Wire Line
	2500 3700 2500 1900
Wire Wire Line
	2500 1900 2750 1900
Wire Wire Line
	2750 1750 2400 1750
Wire Wire Line
	2400 1750 2400 3800
Wire Wire Line
	2400 3800 13050 3800
Wire Wire Line
	7600 3900 7350 3900
Connection ~ 7350 4050
Connection ~ 7900 4200
Wire Wire Line
	7700 4050 7900 4050
Connection ~ 7900 4050
Wire Wire Line
	12750 7000 13750 7000
Wire Wire Line
	13750 7000 13750 6900
Wire Wire Line
	12900 6900 12750 6900
Wire Wire Line
	12750 6800 12900 6800
Wire Wire Line
	14850 9500 14200 9500
Wire Wire Line
	14650 9400 14850 9400
Wire Wire Line
	14650 9600 14850 9600
Wire Wire Line
	14850 9700 14650 9700
Wire Wire Line
	14650 9800 14850 9800
Wire Wire Line
	13850 7000 13900 7000
Wire Wire Line
	13750 6900 13900 6900
Wire Wire Line
	13900 6700 12750 6700
Wire Wire Line
	12750 6600 13900 6600
Wire Wire Line
	12750 7800 15000 7800
Wire Wire Line
	15000 7800 15000 6850
Wire Wire Line
	15000 6850 15150 6850
Wire Wire Line
	15150 7000 15100 7000
Wire Wire Line
	15100 7000 15100 7900
Wire Wire Line
	15100 7900 12750 7900
Wire Wire Line
	12750 5600 14900 5600
Wire Wire Line
	14900 5600 14900 6100
Wire Wire Line
	14900 6100 15150 6100
Wire Wire Line
	12750 5500 15000 5500
Wire Wire Line
	15000 5500 15000 5950
Wire Wire Line
	15000 5950 15150 5950
Wire Wire Line
	14800 6250 15150 6250
Wire Wire Line
	12750 5800 13900 5800
Wire Wire Line
	1050 5700 850  5700
Connection ~ 850  5700
Connection ~ 1050 5400
Wire Wire Line
	1600 4900 1750 4900
Wire Wire Line
	1300 4300 1300 6200
Wire Wire Line
	1300 6200 1750 6200
Wire Wire Line
	1750 6300 1200 6300
Wire Wire Line
	1200 6300 1200 4200
Wire Wire Line
	700  5400 1750 5400
Wire Wire Line
	1000 700  1250 700 
Wire Wire Line
	1100 800  1100 700 
Connection ~ 1100 700 
Wire Wire Line
	1000 1200 1250 1200
Wire Wire Line
	1100 1100 1100 1200
Connection ~ 1100 1200
Wire Wire Line
	700  700  700  1200
Connection ~ 700  1200
Wire Wire Line
	700  1200 550  1200
Wire Wire Line
	12750 6300 12950 6300
Wire Wire Line
	12950 6300 12950 4050
Wire Wire Line
	1600 5100 1750 5100
Wire Wire Line
	1350 1950 1350 2050
Wire Wire Line
	1200 2000 1350 2000
Connection ~ 1350 2000
Wire Bus Line
	1800 1250 1800 4000
Wire Wire Line
	1900 1150 2750 1150
Wire Wire Line
	2750 1300 1900 1300
Wire Wire Line
	1900 1600 2750 1600
Wire Wire Line
	2750 2150 1900 2150
Wire Wire Line
	1900 2300 2750 2300
Wire Wire Line
	2750 2450 1900 2450
Wire Wire Line
	1900 2600 2750 2600
Wire Wire Line
	2750 2750 1900 2750
Wire Wire Line
	1900 2900 2750 2900
Wire Wire Line
	2750 3150 1900 3150
Wire Wire Line
	1900 3300 2750 3300
Wire Wire Line
	2750 3450 1900 3450
Connection ~ 2450 9300
Wire Wire Line
	2450 9100 2450 9400
Wire Wire Line
	2150 9000 2150 9400
Connection ~ 2150 9300
Connection ~ 2150 9100
Wire Bus Line
	600  4000 600  9200
Wire Wire Line
	700  5900 1750 5900
Wire Wire Line
	700  6000 1750 6000
Wire Wire Line
	700  8300 1750 8300
Wire Wire Line
	1750 8200 700  8200
Wire Wire Line
	1750 7000 700  7000
Wire Wire Line
	700  6900 1750 6900
Wire Wire Line
	1750 6800 700  6800
Wire Wire Line
	700  7300 1750 7300
Wire Wire Line
	1750 7200 700  7200
Wire Wire Line
	1750 7500 1500 7500
Wire Wire Line
	1500 7500 1500 10100
Wire Wire Line
	1500 10100 3350 10100
Wire Wire Line
	1750 7400 1400 7400
Wire Wire Line
	1400 7400 1400 9800
Wire Wire Line
	1400 9800 1750 9800
Wire Wire Line
	1300 6500 1300 9700
Wire Wire Line
	1300 9700 1750 9700
Wire Wire Line
	1750 7100 700  7100
Wire Wire Line
	900  10200 1750 10200
Wire Wire Line
	900  9600 900  9800
Wire Wire Line
	900  9700 700  9700
Connection ~ 900  9700
Wire Bus Line
	1800 4000 600  4000
Wire Wire Line
	12750 7500 14800 7500
Wire Wire Line
	12750 7600 14000 7600
Wire Wire Line
	15150 6400 14900 6400
Wire Wire Line
	14900 6400 14900 7700
Wire Wire Line
	14900 7700 12750 7700
Wire Wire Line
	1600 10000 3350 10000
Wire Wire Line
	1600 10000 1600 7600
Wire Wire Line
	1600 7600 1750 7600
Connection ~ 1750 10000
Wire Wire Line
	1700 9900 3350 9900
Connection ~ 1750 10100
Wire Wire Line
	1700 9900 1700 7700
Wire Wire Line
	1700 7700 1750 7700
Connection ~ 1750 9900
Wire Wire Line
	3350 9800 3350 8800
Wire Wire Line
	3350 8800 1100 8800
Wire Wire Line
	1100 8800 1100 8000
Wire Wire Line
	1100 8000 1750 8000
Wire Wire Line
	1750 7900 700  7900
Wire Wire Line
	1750 7800 1050 7800
Wire Wire Line
	12900 8100 12750 8100
Wire Wire Line
	12750 8000 12900 8000
Wire Wire Line
	12950 6500 12750 6500
Wire Wire Line
	12750 6400 12950 6400
Wire Wire Line
	6300 2500 5600 2500
Wire Wire Line
	5600 2500 5600 1300
Connection ~ 5600 1300
Wire Wire Line
	6300 2600 5500 2600
Wire Wire Line
	5500 2600 5500 1450
Connection ~ 5500 1450
Wire Wire Line
	6300 2700 5400 2700
Wire Wire Line
	5400 2700 5400 1600
Connection ~ 5400 1600
Wire Wire Line
	6300 2800 5300 2800
Wire Wire Line
	5300 2800 5300 1750
Connection ~ 5300 1750
Wire Wire Line
	5900 2400 6300 2400
Wire Wire Line
	6100 2300 6300 2300
Wire Wire Line
	6100 2900 6300 2900
Wire Wire Line
	6800 2900 7000 2900
Wire Wire Line
	6800 2300 7000 2300
Wire Wire Line
	6900 2800 6800 2800
Wire Wire Line
	6800 2700 6900 2700
Wire Wire Line
	6900 2400 6800 2400
Wire Wire Line
	6900 2500 6800 2500
Wire Wire Line
	6900 2600 6800 2600
Wire Wire Line
	8100 1600 13250 1600
Wire Wire Line
	8200 1600 8200 1900
Wire Wire Line
	8500 1450 13350 1450
Wire Wire Line
	8600 1450 8600 1800
Wire Wire Line
	8900 1300 13450 1300
Wire Wire Line
	9000 1300 9000 1700
Connection ~ 9000 1300
Connection ~ 8600 1450
Connection ~ 8200 1600
Wire Wire Line
	4800 1600 7800 1600
Wire Wire Line
	4800 1450 8200 1450
Wire Wire Line
	4800 1300 8600 1300
Wire Wire Line
	1200 4200 5100 4200
Wire Wire Line
	5100 4200 5100 3300
Wire Wire Line
	1300 4300 5200 4300
Wire Wire Line
	5200 4300 5200 3400
Wire Wire Line
	5200 3400 9700 3400
Wire Wire Line
	9700 3400 9700 1600
Connection ~ 9700 1600
Connection ~ 1200 9700
Wire Wire Line
	12750 6100 13750 6100
Wire Wire Line
	13750 6100 13750 4600
Wire Wire Line
	13750 4600 14350 4600
Wire Wire Line
	14350 4800 14200 4800
Wire Wire Line
	14200 4800 14200 4850
Wire Wire Line
	1650 4900 1650 3050
Wire Wire Line
	1650 3050 1550 3050
Connection ~ 1650 4900
Wire Wire Line
	900  3500 1000 3500
Connection ~ 950  3500
Wire Wire Line
	7250 4050 7400 4050
Wire Wire Line
	7250 4050 7250 4000
Wire Wire Line
	6650 4000 6450 4000
Connection ~ 6450 4200
Wire Wire Line
	6950 4000 7050 4000
Connection ~ 7050 4000
Connection ~ 850  5400
Wire Wire Line
	850  5200 850  5400
Wire Wire Line
	1050 5200 1050 5400
Wire Wire Line
	700  4900 1050 4900
Connection ~ 850  4900
Connection ~ 2150 10600
Wire Wire Line
	12950 4050 12650 4050
Wire Wire Line
	14800 7500 14800 6250
Wire Wire Line
	12650 4200 12850 4200
Wire Wire Line
	12850 4200 12850 5700
Wire Wire Line
	12850 5700 12750 5700
Wire Wire Line
	2450 9400 3500 9400
Wire Wire Line
	3500 9400 3500 10600
Wire Wire Line
	3500 10600 1750 10600
Wire Wire Line
	1200 6600 1750 6600
Wire Wire Line
	1300 6500 1750 6500
Wire Wire Line
	1200 6600 1200 10000
Text Label 13900 8050 3    60   ~ 0
500mA_CHARGE
Text Label 1450 8100 2    60   ~ 0
500mA_CHARGE
Wire Wire Line
	1450 8100 1750 8100
Wire Bus Line
	600  9200 13800 9200
Wire Bus Line
	13800 9200 13800 7300
Entry Wire Line
	13700 7400 13800 7300
Wire Wire Line
	12750 7400 13700 7400
Wire Wire Line
	13850 7000 13850 7250
$Comp
L CONN_01X01 P103
U 1 1
P 9600 10100
F 0 "P103" H 9678 10141 50  0000 L CNN
F 1 "Mounting hole" H 9678 10050 50  0000 L CNN
F 2 "Mounting_Holes:MountingHole_3.2mm_M3" H 9600 10100 50  0001 C CNN
F 3 "" H 9600 10100 50  0000 C CNN
	1    9600 10100
	1    0    0    -1  
$EndComp
$Comp
L CONN_01X01 P104
U 1 1
P 9600 10300
F 0 "P104" H 9678 10341 50  0000 L CNN
F 1 "Mounting hole" H 9678 10250 50  0000 L CNN
F 2 "Mounting_Holes:MountingHole_3.2mm_M3" H 9600 10300 50  0001 C CNN
F 3 "" H 9600 10300 50  0000 C CNN
	1    9600 10300
	1    0    0    -1  
$EndComp
$Comp
L CONN_01X01 P105
U 1 1
P 9600 10500
F 0 "P105" H 9678 10541 50  0000 L CNN
F 1 "Mounting hole" H 9678 10450 50  0000 L CNN
F 2 "Mounting_Holes:MountingHole_3.2mm_M3" H 9600 10500 50  0001 C CNN
F 3 "" H 9600 10500 50  0000 C CNN
	1    9600 10500
	1    0    0    -1  
$EndComp
NoConn ~ 9400 10100
NoConn ~ 9400 10300
NoConn ~ 9400 10500
Connection ~ 3000 10600
Wire Wire Line
	1750 10600 1750 10300
Wire Wire Line
	13900 8050 13900 7250
Wire Wire Line
	13900 7250 13850 7250
Wire Wire Line
	14000 7600 14000 7400
$Comp
L R R106
U 1 1
P 8850 2100
F 0 "R106" V 8750 2100 50  0000 C CNN
F 1 "500R" V 8850 2100 50  0000 C CNN
F 2 "my footprints:SMDuniversal_0603to1210_HandSoldering" V 8780 2100 50  0001 C CNN
F 3 "" H 8850 2100 50  0000 C CNN
	1    8850 2100
	0    1    1    0   
$EndComp
$Comp
L R R107
U 1 1
P 8450 2200
F 0 "R107" V 8350 2200 50  0000 C CNN
F 1 "500R" V 8450 2200 50  0000 C CNN
F 2 "my footprints:SMDuniversal_0603to1210_HandSoldering" V 8380 2200 50  0001 C CNN
F 3 "" H 8450 2200 50  0000 C CNN
	1    8450 2200
	0    1    1    0   
$EndComp
$Comp
L R R108
U 1 1
P 8050 2300
F 0 "R108" V 7950 2300 50  0000 C CNN
F 1 "500R" V 8050 2300 50  0000 C CNN
F 2 "my footprints:SMDuniversal_0603to1210_HandSoldering" V 7980 2300 50  0001 C CNN
F 3 "" H 8050 2300 50  0000 C CNN
	1    8050 2300
	0    1    1    0   
$EndComp
Wire Wire Line
	8700 2450 8700 2100
Wire Wire Line
	7900 2450 8700 2450
Wire Wire Line
	8300 2450 8300 2200
Wire Wire Line
	7900 1750 7900 2450
Connection ~ 8300 2450
Wire Wire Line
	4800 1750 7900 1750
Connection ~ 7900 2300
Wire Wire Line
	8200 2200 8200 3300
Wire Wire Line
	8600 2200 8600 2100
Wire Wire Line
	9000 2100 9000 2000
Wire Wire Line
	8200 3300 5100 3300
Connection ~ 8200 2300
Wire Wire Line
	9000 2100 13650 2100
Wire Wire Line
	13650 2100 13650 8300
Connection ~ 8600 2200
Connection ~ 9000 2100
$Comp
L +BATT #PWR?
U 1 1
P 950 2600
F 0 "#PWR?" H 950 2450 50  0001 C CNN
F 1 "+BATT" H 965 2773 50  0000 C CNN
F 2 "" H 950 2600 50  0000 C CNN
F 3 "" H 950 2600 50  0000 C CNN
	1    950  2600
	1    0    0    -1  
$EndComp
$EndSCHEMATC
